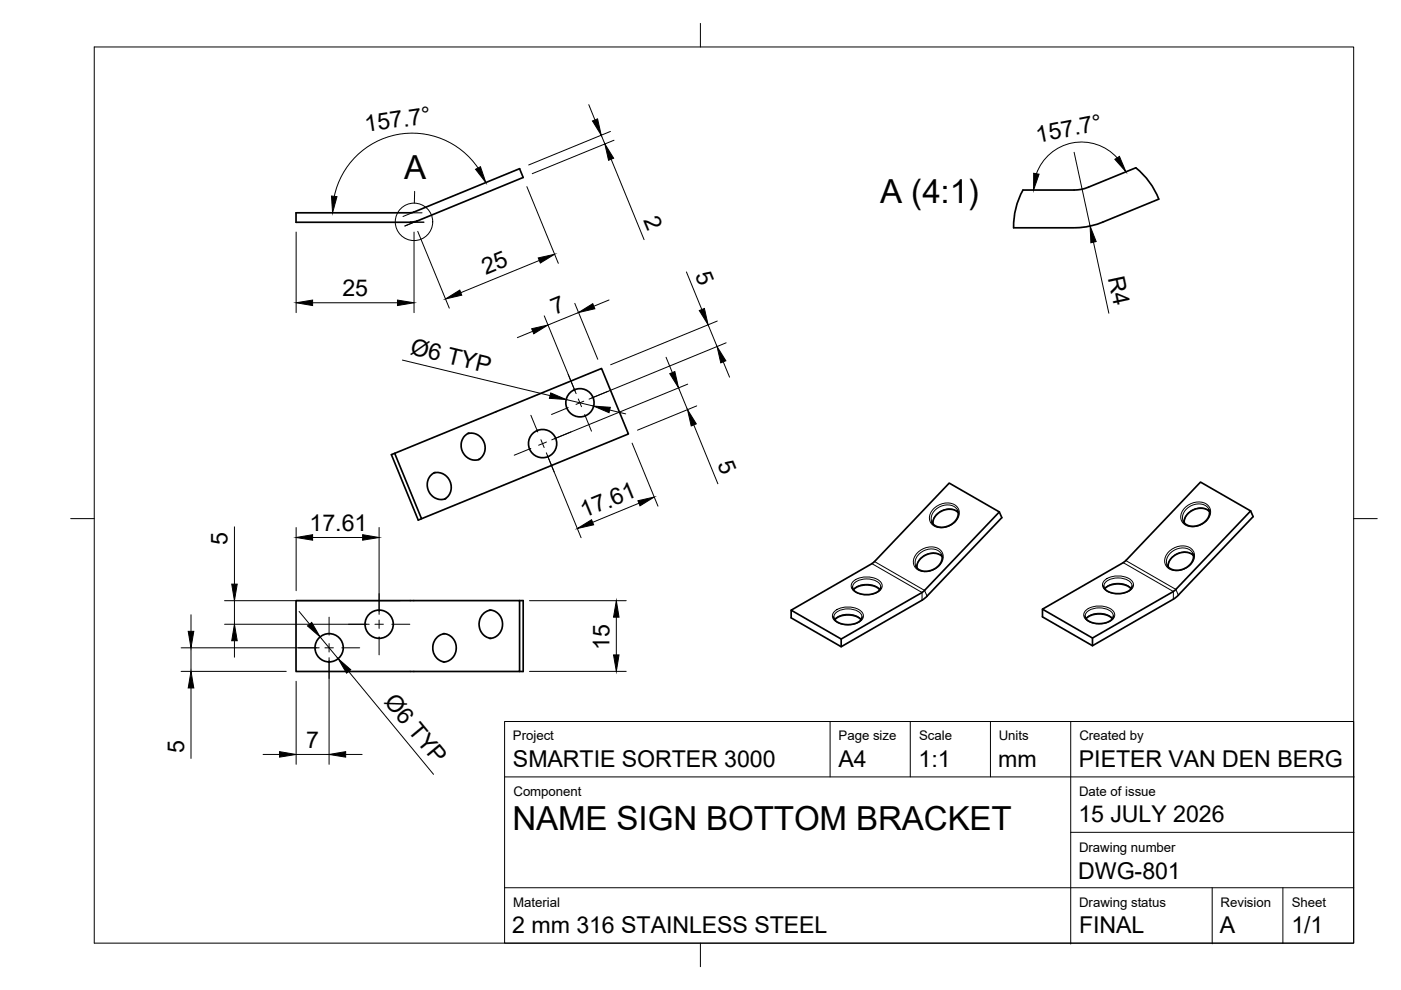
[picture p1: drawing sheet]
<svg xmlns="http://www.w3.org/2000/svg" width="297mm" height="210mm" viewBox="0 0 297 210" stroke-linecap="round" stroke-linejoin="round" font-family="sans-serif">
<g fill="none" stroke="#000" stroke-width=".36">
<path d="M87.7 45l22.5-9.2 .7 1.8-22.4 9.2M87.8 45l-.8 .1h-24.2v2h24.2l1.5-.3M216.9 40.3h10.8a7.6 7.6 0 0 0 3.1-.6l10-4.1a16 16 0 0 1 4.9 6.6l-11.9 4.9a16.3 16.3 0 0 1-6.1 1.2h-12.8a15.9 15.9 0 0 1 2-8zM83.7 96.1l43.8-18 5.7 13.9-43.8 18zM83.7 96.1l-.7 .3 5.7 13.9 .7-.3M99.2 91.9l1-.1 .9 .3 1 .8 .5 .9 .3 1-.1 .9-.5 1.1-.9 .7M99.4 91.8l-1.1 .8-.5 1.5 .1 1.4 .9 1.2a2.92 2.92 0 0 0 1.7 .9l1.2-.2M92 100.3l.9-.1 1.2 .4 .8 .6 .6 1.1 .2 1-.2 1.1-.5 .8-.7 .6M92.2 100.2l-.7 .4-.7 1-.2 1 .2 1.4 .6 .9 .9 .7 1.1 .3 1.1-.2M184.9 119.5l-17.2 9.9 10.6 6.1 17.2-9.9 .5-.4M184.9 119.5l16.4-17.1 10.6 6.1-15.9 16.7M199.6 117.6l.2 .8-.3 .8-.7 .9-1.1 .7-1.1 .3h-1.1l-.8-.4-.6-.7"/>
<path d="M199.7 118l-.6-.5-.8-.2h-.8l-1.1 .3-.8 .4-.7 .8-.4 .7-.1 .9M203 108.2l.2 .8-.4 1.1-.7 .8-1.1 .6-1.3 .3-.9-.1-.7-.4-.6-.6M203.2 108.7l-.6-.5-.9-.2h-.9l-.9 .2-1 .6-.7 .8-.4 .8v.7M211.9 108.5l.5 1.2-15.8 16.7M238.1 119.3l-17.1 9.9 10.6 6.1 17.2-9.9M238.2 119.3l16.3-17.1 10.7 6.1-15.9 16.7M252.9 117.3l.2 .9-.3 .8-.7 .9-1.1 .7-1.2 .3-1-.1-.8-.3-.6-.7M253 117.8l-.6-.5-.8-.2h-.8l-1.1 .3-.8 .4-.7 .8-.4 .7-.1 .9M256.3 108l.2 .8-.4 1.1-.7 .8-1.1 .6-1.3 .3-.9-.1-.7-.4-.6-.6M256.4 108.5l-.6-.5-.8-.2h-.9l-.9 .2-1 .6-.7 .8-.4 .8v.7M265.2 108.3l.5 1.2-15.9 16.7M62.8 127.3h47.4v15.1h-47.4z"/>
<path d="M94 134.3l.8 .2 .7 .4a3.1 3.1 0 0 1-.5 5.2l-1 .3M94.2 134.4l-.8 .2-.7 .5-.7 .9-.2 1v1l.4 1.1 .9 .9 1.1 .4M103.8 129.4l1 .2 .8 .5 .6 .8 .3 1.2v1.1l-.6 1.1-1 .8-1.1 .3M104.1 129.4l-.9 .2-1 .8-.4 .7-.2 1.1 .1 1 .5 1.1 .9 .7 1 .3M110.2 127.3h.7v15.1h-.7M176.8 130.8l.1 .5 .6 .6 .9 .4 1.1 .1h1.3l.9-.4 .7-.4 .4-.8M177 131.4l.5-.4 .8-.4 2-.2a3.3 3.3 0 0 1 2.1 .8l.2 .2M178.3 135.5v1.6M180.7 124.5l.3 .6 .4 .4 1.9 .6 1.3-.1 1-.3 .8-.5 .3-.7M181 125.1l1.1-.8 1.4-.3 1.9 .3 1.1 .8M196.6 126.4l-1.1 .9-17.2 9.8-10.6-6.1v-1.6M230 130.6l.2 .5 .6 .6 .9 .4 1.1 .1 1.2-.1 1-.3 .7-.4 .4-.8"/>
<path d="M230.3 131.2l.5-.5 .7-.3 2.1-.2a3.3 3.3 0 0 1 2 .8l.2 .2M231.6 135.3v1.6M234 124.3l.2 .6 .5 .4 1.9 .6 1.3-.1 1-.3 .8-.5 .3-.7M234.2 124.8l1.2-.7 1.4-.3 1.8 .3 1.2 .7M248.8 127l-17.2 9.9-10.6-6.1v-1.6M249.3 125l-.5 .4M249.9 126.2l-1.1 .8"/>
<circle cx="115" cy="94.1" r="3"/>
<circle cx="123" cy="85.4" r="3"/>
<circle cx="69.8" cy="137.3" r="3"/>
<circle cx="80.4" cy="132.3" r="3"/>
</g>
<g fill="none" stroke="#000" stroke-width=".21">
<path d="M20 10h267v190h-267zM148.5 5v5M101.4 35.6a16.9 16.9 0 0 0-17.3-7.1 16.9 16.9 0 0 0-13.2 13.1M111.7 39.6l6.7 16.2M124.8 22.2l1.3 3.2M127.5 28.7l.7 1.8M129.4 27.9l-17.3 7.1M129.6 33.8l7 17M130.2 29.7l-17.3 7.1M227.7 32.3l3.4 15.6M236.9 33.5a10.2 10.2 0 0 0-17.2 3.3M62.8 49.2v17.1"/>
<path d="M87 47.1h2.9M87 45.1h2.5M87.7 45l-2.3 .9M87.8 49.2v17.1M87.9 40.6v2.5M88.5 46.8l-2.7 1.1M88.6 49.1l6.7 16.2M114.4 55.2l-16.7 6.9M145.5 57.7l3.3 7.9M231.8 51.3l3.3 15.1M66.3 64.2h18M85.3 76.3l31.3 7.6"/>
<path d="M112.9 70.2l-3.2 1.4M115.4 67l6.7 16.5M120.5 79.4l1.4 3.5M121.9 64.3l4.8 11.9M122.7 66.3l-6.5 2.6M129.1 63.6l-3.2 1.3M141.2 75.8l1.3 3.2M150.1 68.9l1.9 4.6M152.1 68.1l-22.6 9.2M153.3 76.7l1.4 3.3M154 72.7l-29.1 11.9M112.6 88.1l1.4 3.5"/>
<path d="M112.6 95.1l-3.6 1.4M114.7 93.2l.7 1.7M115.8 96l7.4 18M115.9 93.7l-1.7 .7M120 84.7l5.9 1.4M120.5 86.4l-3.6 1.5M121 91.6l-3.5 1.4M122.6 84.6l.7 1.6M123.8 85.1l-1.7 .6M124 87.9l1.4 3.5M129 82.9l-3.6 1.5M129.3 86.9l3.4 .9"/>
<path d="M134 94l5.5 13.3M143.9 82.2l1.9 4.7M145.8 81.4l-28.8 11.9M147.1 90.1l5.1 12.5M147.7 86.1l-12.5 5.1M15 110h5M49.7 111.7v12.1M62.8 111.8v13.4M66.3 114h10.6M80.4 111.8v18.5M135.5 106.7l-9.8 4M184.9 119.5l10.6 6.1v1.7"/>
<path d="M185.4 119.1l10.6 6.1 .6 1.2M194.5 117.2a3.7 3.7 0 0 1 4.9-.5 2.44 2.44 0 0 1-.8 3.7 3.3 3.3 0 0 1-4.7-.4 2.39 2.39 0 0 1 .6-2.8zM197.9 107.9a3.7 3.7 0 0 1 5-.5 2.44 2.44 0 0 1-.9 3.7 3.3 3.3 0 0 1-4.7-.4 2.39 2.39 0 0 1 .6-2.8zM199.6 117.6a2.89 2.89 0 0 0-4.2-.5 2.5 2.5 0 0 0-1.2 2.9M199.8 118a3.3 3.3 0 0 0-5.4 2.4M203 108.2a2.89 2.89 0 0 0-4.2-.5 2.5 2.5 0 0 0-1.2 3M203.2 108.7a3.3 3.3 0 0 0-5.4 2.4M238.1 119.3l10.7 6.1v1.6M238.7 118.9l10.6 6.1 .5 1.2M247.8 117a3.7 3.7 0 0 1 4.9-.5 2.44 2.44 0 0 1-.8 3.7 3.3 3.3 0 0 1-4.8-.4 2.39 2.39 0 0 1 .7-2.8zM251.2 107.7a3.7 3.7 0 0 1 4.9-.5 2.44 2.44 0 0 1-.8 3.7 3.3 3.3 0 0 1-4.8-.4 2.39 2.39 0 0 1 .7-2.8zM252.9 117.3a2.89 2.89 0 0 0-4.2-.5 2.5 2.5 0 0 0-1.3 3"/>
<path d="M253 117.8a3.3 3.3 0 0 0-5.3 2.4M256.3 108a2.89 2.89 0 0 0-4.2-.5 2.5 2.5 0 0 0-1.2 3M256.4 108.5a3.3 3.3 0 0 0-5.3 2.3M287 110h5M38.4 137.4h29.3M40.5 130.3v3.6M40.5 137.4v4.9M47.6 132.4h30.7M47.6 127.4h37.3M49.7 127.4v5M49.7 135.9v3.4M63.4 129.6l2.2 2.7"/>
<path d="M67.9 135l3.8 4.7M68.9 137.4h1.8M69.8 130.9v3.8M69.8 136.5v1.7M69.8 139.4v22.7M72.5 137.4h3.8M79.5 132.4h1.8M80.4 131.5v1.7M80.4 135v3.9M83.1 132.4h3.8M112.3 127.4h20.5M130.7 130.9v8"/>
<path d="M176.8 130.8a2.29 2.29 0 0 1 2.3-1.7 3.6 3.6 0 0 1 3.6 1.3l.1 .4M177 131.4a4.1 4.1 0 0 1 5.6 0M177 129.6a4.6 4.6 0 0 1 5.9 .4 1.62 1.62 0 0 1-1.4 2.2 4.5 4.5 0 0 1-4.8-1 1.23 1.23 0 0 1 .3-1.6zM180.8 124.5a2.29 2.29 0 0 1 2.3-1.7 3.6 3.6 0 0 1 3.6 1.3l.1 .4M180.9 125a4.1 4.1 0 0 1 5.7 0M181 123.2a4.6 4.6 0 0 1 5.9 .4 1.62 1.62 0 0 1-1.4 2.2 4.5 4.5 0 0 1-4.9-1 1.23 1.23 0 0 1 .4-1.6zM230.1 130.6a2.29 2.29 0 0 1 2.3-1.7 3.6 3.6 0 0 1 3.6 1.3l.1 .4M230.2 131.2a4.1 4.1 0 0 1 5.7 0M230.3 129.4a4.6 4.6 0 0 1 5.9 .4 1.62 1.62 0 0 1-1.4 2.2 4.5 4.5 0 0 1-4.9-1 1.23 1.23 0 0 1 .4-1.6zM234 124.3a2.29 2.29 0 0 1 2.3-1.7 3.6 3.6 0 0 1 3.7 1.3v.4M234.2 124.8a4.1 4.1 0 0 1 5.6 0M234.2 123a4.6 4.6 0 0 1 6 .4 1.62 1.62 0 0 1-1.4 2.2 4.5 4.5 0 0 1-4.9-1 1.23 1.23 0 0 1 .3-1.6z"/>
<path d="M38.4 142.3h22.3M40.5 145.9v14.9M55.8 160h3.5M62.8 144.4v17.7M62.8 160h7M73.3 160h3.5M73.9 142.4l18 21.8M107 153h180v47h-180zM112.3 142.3h20.5M176 153v11.7M193 153v11.7M210 153v11.7"/>
<path d="M227 153v47.2M107 164.7h180.1M227 176.5h60.1M107 188.2h180M148.5 200v5M257 188.2v11.9M272 188.2v11.9"/>
<circle cx="87.8" cy="47" r="4"/>
</g>
<g fill="#000" stroke="#000" stroke-width=".21">
<path d="M100.8 35.9l1.1-.6 1.1 3.4zM125.6 25.6l1.1-.4 .8 3.5zM128.2 30.5l1.9 3-1.1 .5zM219.2 36.7l1.1 .2-1.2 3.4zM236.4 33.8l.9-.6 1.4 3.2zM70.3 41.6l1.1 .1-.9 3.4zM114.1 54.7l3.5-.8-3 1.9zM231.1 47.9l1.3 3.3-1.1 .3zM62.8 64.2l3.5-.6v1.2zM84.3 63.6l3.5 .6-3.5 .6zM94.5 63.4l3-1.9 .4 1.1zM112.7 69.7l3.5-.8-3 1.9z"/>
<path d="M122.7 66.3l3-1.9 .4 1.1zM142 79.2l1.1-.4 .8 3.4zM148.3 65.8l1-.4 .8 3.5zM152 73.5l1.9 3-1.1 .4zM116.8 83.3l3.2 1.4-3.5-.2zM125.9 86.1l3.5 .3-.3 1.1zM145.8 86.9l1.8 3-1 .4zM62.8 114l3.5-.6v1.1zM76.9 113.4l3.5 .6-3.5 .5zM122.4 112.1l3-1.9 .5 1.1zM135.2 106.2l3.5-.8-3 1.9zM39.9 133.9h1.2l-.6 3.5z"/>
<path d="M49.7 132.4l.6 3.5h-1.2zM49.1 123.8h1.2l-.6 3.6zM65.2 132.7l.9-.7 1.8 3zM130.1 138.9h1.1l-.5 3.4zM130.7 127.4l.5 3.5h-1.1zM40.5 142.3l.6 3.6h-1.2zM59.3 159.4l3.5 .6-3.5 .5zM69.8 160l3.5-.6v1.1zM71.7 139.7l2.7 2.3-.9 .7z"/>
</g>
<g font-size="7">
<text x="85.7" y="38.1">A</text>
<text x="186.6" y="43.1">A (4:1)</text>
<text x="108.6" y="175.9">NAME SIGN BOTTOM BRACKET</text>
</g>
<g font-size="4.9">
<text x="77.5" y="28" transform="rotate(-8 77.5 28)">157.7°</text>
<text x="220" y="30.3" transform="rotate(-11 220 30.3)">157.7°</text>
<text x="136.4" y="46.7" transform="rotate(67 136.4 46.7)">2</text>
<text x="103" y="58.3" transform="rotate(-22 103 58.3)">25</text>
<text x="147.3" y="58.2" transform="rotate(68 147.3 58.2)">5</text>
<text x="234.9" y="58.9" transform="rotate(78 234.9 58.9)">R4</text>
<text x="72.6" y="62.7">25</text>
<text x="117.6" y="66.8" transform="rotate(-22 117.6 66.8)">7</text>
<text x="86.8" y="75.1" transform="rotate(14 86.8 75.1)">Ø6 TYP</text>
<text x="152.1" y="98.4" transform="rotate(68 152.1 98.4)">5</text>
<text x="65.6" y="112.5">17.61</text>
<text x="123.9" y="109.9" transform="rotate(-22 123.9 109.9)">17.61</text>
<text x="48.2" y="115.6" transform="rotate(-90 48.2 115.6)">5</text>
<text x="129.2" y="137.7" transform="rotate(-90 129.2 137.7)">15</text>
<text x="81.3" y="148.9" transform="rotate(50 81.3 148.9)">Ø6 TYP</text>
<text x="39" y="159.6" transform="rotate(-90 39 159.6)">5</text>
<text x="64.9" y="158.5">7</text>
<text x="108.8" y="162.6">SMARTIE SORTER 3000</text>
<text x="177.8" y="162.6">A4</text>
<text x="194.8" y="162.7">1:1</text>
<text x="211.7" y="162.6">mm</text>
<text x="228.7" y="162.6">PIETER VAN DEN BERG</text>
<text x="228.6" y="174.4">15 JULY 2026</text>
<text x="228.6" y="186.3">DWG-801</text>
<text x="108.6" y="197.9">2 mm 316 STAINLESS STEEL</text>
<text x="228.8" y="197.9">FINAL</text>
<text x="258.6" y="197.9">A</text>
<text x="273.8" y="197.9">1/1</text>
</g>
<g font-size="2.8">
<text x="108.8" y="157">Project</text>
<text x="177.8" y="157">Page size</text>
<text x="194.9" y="156.9">Scale</text>
<text x="211.8" y="156.9">Units</text>
<text x="228.9" y="157">Created by</text>
<text x="108.9" y="168.7">Component</text>
<text x="228.8" y="168.7">Date of issue</text>
<text x="228.8" y="180.6">Drawing number</text>
<text x="108.8" y="192.2">Material</text>
<text x="228.8" y="192.2">Drawing status</text>
<text x="258.8" y="192.2">Revision</text>
<text x="273.9" y="192.2">Sheet</text>
</g>
</svg>
